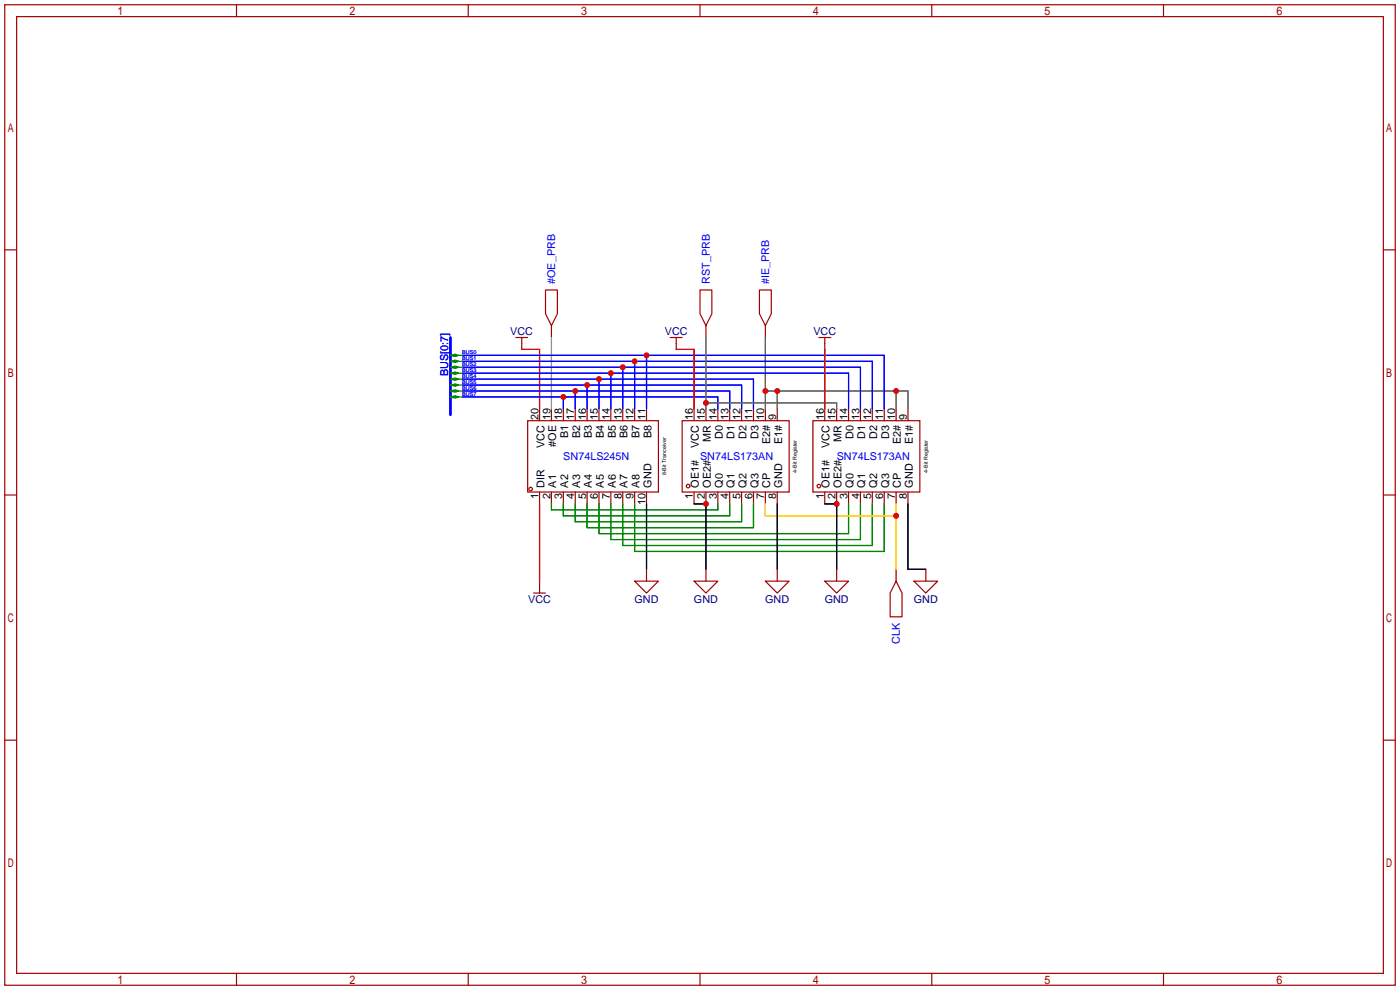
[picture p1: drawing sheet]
<svg xmlns="http://www.w3.org/2000/svg" width="299mm" height="212mm" viewBox="0 0 299 212" stroke-linecap="round" stroke-linejoin="round" font-family="sans-serif">
<g fill="none" stroke="#a10000" stroke-width=".25">
<path d="M1 1h297.2v209.6h-297.2zM3.6 3.6h292.1v204.4h-292.1zM50.5 1v2.6M100.1 1v2.6M149.6 1v2.6M199.1 1v2.6M248.7 1v2.6M1 53.4h2.6M295.7 53.4h2.5M110.2 72.1h2.6M111.5 72.1v2.6M116.6 62h2.5v5.1l-1.2 2.5-1.3-2.5z"/>
<path d="M117.9 69.6v2.5M143.3 72.1h2.5M144.5 72.1v2.6M149.6 62h2.5v5.1l-1.2 2.5-1.3-2.5zM150.9 69.6v2.5M162.3 62h2.5v5.1l-1.2 2.5-1.3-2.5zM163.6 69.6v2.5M175 72.1h2.5M176.3 72.1v2.6M112.8 89.9h27.9v15.3h-27.9zM115.3 87.4v2.5M117.9 87.4v2.5"/>
<path d="M120.4 87.4v2.5M122.9 87.4v2.5M125.5 87.4v2.5M128 87.4v2.5M130.6 87.4v2.5M133.1 87.4v2.5M135.6 87.4v2.5M138.2 87.4v2.5M145.8 89.9h22.9v15.3h-22.9zM148.3 87.4v2.5M150.9 87.4v2.5M153.4 87.4v2.5"/>
<path d="M156 87.4v2.5M158.5 87.4v2.5M161 87.4v2.5M163.6 87.4v2.5M166.1 87.4v2.5M173.7 89.9h22.9v15.3h-22.9zM176.3 87.4v2.5M178.8 87.4v2.5M181.4 87.4v2.5M183.9 87.4v2.5M186.4 87.4v2.5M189 87.4v2.5"/>
<path d="M191.5 87.4v2.5M194.1 87.4v2.5M1 105.8h2.6M115.3 105.2v2.5M117.9 105.2v2.5M120.4 105.2v2.5M122.9 105.2v2.5M125.5 105.2v2.5M128 105.2v2.5M130.6 105.2v2.5M133.1 105.2v2.5M135.6 105.2v2.5"/>
<path d="M138.2 105.2v2.5M148.3 105.2v2.5M150.9 105.2v2.5M153.4 105.2v2.5M156 105.2v2.5M158.5 105.2v2.5M161 105.2v2.5M163.6 105.2v2.5M166.1 105.2v2.5M176.3 105.2v2.5M178.8 105.2v2.5M181.4 105.2v2.5"/>
<path d="M183.9 105.2v2.5M186.4 105.2v2.5M189 105.2v2.5M191.5 105.2v2.5M194.1 105.2v2.5M295.7 105.8h2.5M114 126.7h2.6M115.3 124.2v2.5M135.6 124.2h5.1l-2.5 2.5zM138.2 121.7v2.5M148.3 124.2h5.1l-2.5 2.5zM150.9 121.7v2.5"/>
<path d="M163.6 124.2h5.1l-2.6 2.5zM166.1 121.7v2.5M176.3 124.2h5.1l-2.6 2.5zM178.8 121.7v2.5M191.5 124.2l1.3 2.5v5.1h-2.6v-5.1zM191.5 121.7v2.5M195.3 124.2h5.1l-2.5 2.5zM197.9 121.7v2.5M1 158.2h2.6M295.7 158.2h2.5M50.5 208v2.6M100.1 208v2.6"/>
<path d="M149.6 208v2.6M199.1 208v2.6M248.7 208v2.6"/>
<circle cx="113.4" cy="104.5" r=".38"/>
<circle cx="147.1" cy="103.9" r=".38"/>
<circle cx="175" cy="103.9" r=".38"/>
</g>
<path d="M150.9 72.1v15.3M163.6 72.1v15.3M150.9 86.1h27.9v1.3M163.6 83.6h30.5v3.8M166.1 83.6v3.8M191.5 83.6v3.8" fill="none" stroke="#666" stroke-width=".25"/>
<path d="M117.9 72.1v15.3" fill="none" stroke="#999" stroke-width=".25"/>
<path d="M111.5 74.7h3.8v12.7M144.5 74.7h3.8v12.7M176.3 74.7v12.7M115.3 107.7v16.5" fill="none" stroke="#f00" stroke-width=".25"/>
<g fill="none" stroke="#00f" stroke-width=".25">
<path d="M98.8 79.8h82.6v7.6M98.8 78.5h85.1v8.9M98.8 77.2h87.6v10.2M98.8 75.9h90.2v11.5M130.6 79.8v7.6M133.1 78.5v8.9M135.6 77.2v10.2M138.2 75.9v11.5M98.8 81h62.2v6.4M98.8 82.3h59.7v5.1M98.8 83.6h57.2v3.8M98.8 84.8h54.6v2.6"/>
<path d="M120.4 84.8v2.6M122.9 83.6v3.8M125.5 82.3v5.1M128 81v6.4"/>
</g>
<g fill="none" stroke="#008700" stroke-width=".25">
<path d="M98 75.9h.8M98 77.2h.8M98 78.5h.8M98 79.8h.8M98 81h.8M98 82.3h.8M98 83.6h.8M98 84.8h.8M117.9 107.7v1.3h35.5v-1.3M120.4 107.7v2.5h35.6v-2.5M122.9 107.7v3.8h35.6v-3.8M125.5 107.7v5.1h35.5v-5.1"/>
<path d="M128 107.7v6.3h53.4v-6.3M130.6 107.7v7.6h53.3v-7.6M133.1 107.7v8.9h53.3v-8.9M135.6 107.7v10.2h53.4v-10.2"/>
</g>
<path d="M163.6 107.7v2.5h27.9M191.5 107.7v14" fill="none" stroke="#fc0" stroke-width=".25"/>
<path d="M138.2 107.7v14M148.3 107.7h2.6v14M166.1 107.7v14M176.3 107.7h2.5v14M194.1 107.7v14h3.8" fill="none" stroke="#000" stroke-width=".25"/>
<path d="M96.3 72.1v16.5" fill="none" stroke="#00f" stroke-width=".51"/>
<g fill="#008700" stroke="#008700" stroke-width=".25">
<path d="M96.3 75.9l1-.2 .7 .2-.7 .3z"/>
<path d="M96.3 77.2l1-.2 .7 .2-.7 .3z"/>
<path d="M96.3 78.5l1-.3 .7 .3-.7 .2z"/>
<path d="M96.3 79.8l1-.3 .7 .3-.7 .2z"/>
<path d="M96.3 81l1-.2 .7 .2-.7 .3z"/>
<path d="M96.3 82.3l1-.3 .7 .3-.7 .2z"/>
<path d="M96.3 83.6l1-.3 .7 .3-.7 .2z"/>
<path d="M96.3 84.8l1-.2 .7 .2-.7 .3z"/>
</g>
<g fill="#c00">
<circle cx="166.1" cy="83.6" r=".63"/>
<circle cx="191.5" cy="83.6" r=".63"/>
<circle cx="163.6" cy="83.6" r=".63"/>
<circle cx="128" cy="81" r=".63"/>
<circle cx="125.5" cy="82.3" r=".63"/>
<circle cx="122.9" cy="83.6" r=".63"/>
<circle cx="120.4" cy="84.8" r=".63"/>
<circle cx="130.6" cy="79.8" r=".63"/>
<circle cx="133.1" cy="78.5" r=".63"/>
<circle cx="135.6" cy="77.2" r=".63"/>
<circle cx="138.2" cy="75.9" r=".63"/>
<circle cx="191.5" cy="110.2" r=".63"/>
<circle cx="150.9" cy="86.1" r=".63"/>
<circle cx="178.8" cy="107.7" r=".63"/>
<circle cx="150.9" cy="107.7" r=".63"/>
</g>
<g font-size="2.3" fill="#00f">
<text x="118.7" y="60.7" transform="rotate(-90 118.7 60.7)">#OE_PRB</text>
<text x="151.7" y="60.7" transform="rotate(-90 151.7 60.7)">RST_PRB</text>
<text x="164.4" y="60.7" transform="rotate(-90 164.4 60.7)">#IE_PRB</text>
<text x="95.8" y="80.4" transform="rotate(-90 95.8 80.4)">BUS[0:7]</text>
<text x="120.4" y="98.3">SN74LS245N</text>
<text x="149.6" y="98.3">SN74LS173AN</text>
<text x="178.8" y="98.3">SN74LS173AN</text>
<text x="192.3" y="137.6" transform="rotate(-90 192.3 137.6)">CLK</text>
</g>
<g font-size="2.3" fill="#000080">
<text x="109.1" y="71.7">VCC</text>
<text x="142.1" y="71.7">VCC</text>
<text x="173.8" y="71.7">VCC</text>
<text x="112.9" y="128.8">VCC</text>
<text x="135.6" y="128.8">GND</text>
<text x="148.3" y="128.8">GND</text>
<text x="163.6" y="128.8">GND</text>
<text x="176.3" y="128.8">GND</text>
<text x="195.3" y="128.8">GND</text>
</g>
<g font-size="2.3">
<text x="115.1" y="89.8" transform="rotate(-90 115.1 89.8)">20</text>
<text x="117.6" y="89.8" transform="rotate(-90 117.6 89.8)">19</text>
<text x="120.2" y="89.8" transform="rotate(-90 120.2 89.8)">18</text>
<text x="122.7" y="89.8" transform="rotate(-90 122.7 89.8)">17</text>
<text x="125.2" y="89.8" transform="rotate(-90 125.2 89.8)">16</text>
<text x="127.8" y="89.8" transform="rotate(-90 127.8 89.8)">15</text>
<text x="130.3" y="89.8" transform="rotate(-90 130.3 89.8)">14</text>
<text x="132.9" y="89.8" transform="rotate(-90 132.9 89.8)">13</text>
<text x="135.4" y="89.8" transform="rotate(-90 135.4 89.8)">12</text>
<text x="137.9" y="89.8" transform="rotate(-90 137.9 89.8)">11</text>
<text x="148.1" y="89.8" transform="rotate(-90 148.1 89.8)">16</text>
<text x="150.6" y="89.8" transform="rotate(-90 150.6 89.8)">15</text>
<text x="153.2" y="89.8" transform="rotate(-90 153.2 89.8)">14</text>
<text x="155.7" y="89.8" transform="rotate(-90 155.7 89.8)">13</text>
<text x="158.3" y="89.8" transform="rotate(-90 158.3 89.8)">12</text>
<text x="160.8" y="89.8" transform="rotate(-90 160.8 89.8)">11</text>
<text x="163.3" y="89.8" transform="rotate(-90 163.3 89.8)">10</text>
<text x="165.9" y="89.8" transform="rotate(-90 165.9 89.8)">9</text>
<text x="176" y="89.8" transform="rotate(-90 176 89.8)">16</text>
<text x="178.6" y="89.8" transform="rotate(-90 178.6 89.8)">15</text>
<text x="181.1" y="89.8" transform="rotate(-90 181.1 89.8)">14</text>
<text x="183.7" y="89.8" transform="rotate(-90 183.7 89.8)">13</text>
<text x="186.2" y="89.8" transform="rotate(-90 186.2 89.8)">12</text>
<text x="188.7" y="89.8" transform="rotate(-90 188.7 89.8)">11</text>
<text x="191.3" y="89.8" transform="rotate(-90 191.3 89.8)">10</text>
<text x="193.8" y="89.8" transform="rotate(-90 193.8 89.8)">9</text>
<text x="116.4" y="95.7" transform="rotate(-90 116.4 95.7)">VCC</text>
<text x="118.9" y="95.5" transform="rotate(-90 118.9 95.5)">#OE</text>
<text x="121.4" y="93.7" transform="rotate(-90 121.4 93.7)">B1</text>
<text x="124" y="93.7" transform="rotate(-90 124 93.7)">B2</text>
<text x="126.5" y="93.7" transform="rotate(-90 126.5 93.7)">B3</text>
<text x="129.1" y="93.7" transform="rotate(-90 129.1 93.7)">B4</text>
<text x="131.6" y="93.7" transform="rotate(-90 131.6 93.7)">B5</text>
<text x="134.1" y="93.7" transform="rotate(-90 134.1 93.7)">B6</text>
<text x="136.7" y="93.7" transform="rotate(-90 136.7 93.7)">B7</text>
<text x="139.2" y="93.7" transform="rotate(-90 139.2 93.7)">B8</text>
<text x="149.4" y="95.7" transform="rotate(-90 149.4 95.7)">VCC</text>
<text x="151.9" y="94.4" transform="rotate(-90 151.9 94.4)">MR</text>
<text x="154.5" y="93.8" transform="rotate(-90 154.5 93.8)">D0</text>
<text x="157" y="93.8" transform="rotate(-90 157 93.8)">D1</text>
<text x="159.5" y="93.8" transform="rotate(-90 159.5 93.8)">D2</text>
<text x="162.1" y="93.8" transform="rotate(-90 162.1 93.8)">D3</text>
<text x="164.6" y="95" transform="rotate(-90 164.6 95)">E2#</text>
<text x="167.2" y="95" transform="rotate(-90 167.2 95)">E1#</text>
<text x="177.3" y="95.7" transform="rotate(-90 177.3 95.7)">VCC</text>
<text x="179.9" y="94.4" transform="rotate(-90 179.9 94.4)">MR</text>
<text x="182.4" y="93.8" transform="rotate(-90 182.4 93.8)">D0</text>
<text x="184.9" y="93.8" transform="rotate(-90 184.9 93.8)">D1</text>
<text x="187.5" y="93.8" transform="rotate(-90 187.5 93.8)">D2</text>
<text x="190" y="93.8" transform="rotate(-90 190 93.8)">D3</text>
<text x="192.6" y="95" transform="rotate(-90 192.6 95)">E2#</text>
<text x="195.1" y="95" transform="rotate(-90 195.1 95)">E1#</text>
<text x="115.1" y="106.6" transform="rotate(-90 115.1 106.6)">1</text>
<text x="116.4" y="104.2" transform="rotate(-90 116.4 104.2)">DIR</text>
<text x="117.6" y="106.6" transform="rotate(-90 117.6 106.6)">2</text>
<text x="118.9" y="104.2" transform="rotate(-90 118.9 104.2)">A1</text>
<text x="120.2" y="106.6" transform="rotate(-90 120.2 106.6)">3</text>
<text x="121.4" y="104.2" transform="rotate(-90 121.4 104.2)">A2</text>
<text x="122.7" y="106.6" transform="rotate(-90 122.7 106.6)">4</text>
<text x="124" y="104.2" transform="rotate(-90 124 104.2)">A3</text>
<text x="125.2" y="106.6" transform="rotate(-90 125.2 106.6)">5</text>
<text x="126.5" y="104.2" transform="rotate(-90 126.5 104.2)">A4</text>
<text x="127.8" y="106.6" transform="rotate(-90 127.8 106.6)">6</text>
<text x="129.1" y="104.2" transform="rotate(-90 129.1 104.2)">A5</text>
<text x="130.3" y="106.6" transform="rotate(-90 130.3 106.6)">7</text>
<text x="131.6" y="104.2" transform="rotate(-90 131.6 104.2)">A6</text>
<text x="132.9" y="106.6" transform="rotate(-90 132.9 106.6)">8</text>
<text x="134.1" y="104.2" transform="rotate(-90 134.1 104.2)">A7</text>
<text x="135.4" y="106.6" transform="rotate(-90 135.4 106.6)">9</text>
<text x="136.7" y="104.2" transform="rotate(-90 136.7 104.2)">A8</text>
<text x="137.9" y="107.9" transform="rotate(-90 137.9 107.9)">10</text>
<text x="139.2" y="104.2" transform="rotate(-90 139.2 104.2)">GND</text>
<text x="148.1" y="106.6" transform="rotate(-90 148.1 106.6)">1</text>
<text x="149.4" y="104.2" transform="rotate(-90 149.4 104.2)">OE1#</text>
<text x="150.6" y="106.6" transform="rotate(-90 150.6 106.6)">2</text>
<text x="151.9" y="104.2" transform="rotate(-90 151.9 104.2)">OE2#</text>
<text x="153.2" y="106.6" transform="rotate(-90 153.2 106.6)">3</text>
<text x="154.5" y="104.2" transform="rotate(-90 154.5 104.2)">Q0</text>
<text x="155.7" y="106.6" transform="rotate(-90 155.7 106.6)">4</text>
<text x="157" y="104.2" transform="rotate(-90 157 104.2)">Q1</text>
<text x="158.3" y="106.6" transform="rotate(-90 158.3 106.6)">5</text>
<text x="159.5" y="104.2" transform="rotate(-90 159.5 104.2)">Q2</text>
<text x="160.8" y="106.6" transform="rotate(-90 160.8 106.6)">6</text>
<text x="162.1" y="104.2" transform="rotate(-90 162.1 104.2)">Q3</text>
<text x="163.3" y="106.6" transform="rotate(-90 163.3 106.6)">7</text>
<text x="164.6" y="104.2" transform="rotate(-90 164.6 104.2)">CP</text>
<text x="165.9" y="106.6" transform="rotate(-90 165.9 106.6)">8</text>
<text x="167.2" y="104.2" transform="rotate(-90 167.2 104.2)">GND</text>
<text x="176" y="106.6" transform="rotate(-90 176 106.6)">1</text>
<text x="177.3" y="104.2" transform="rotate(-90 177.3 104.2)">OE1#</text>
<text x="178.6" y="106.6" transform="rotate(-90 178.6 106.6)">2</text>
<text x="179.9" y="104.2" transform="rotate(-90 179.9 104.2)">OE2#</text>
<text x="181.1" y="106.6" transform="rotate(-90 181.1 106.6)">3</text>
<text x="182.4" y="104.2" transform="rotate(-90 182.4 104.2)">Q0</text>
<text x="183.7" y="106.6" transform="rotate(-90 183.7 106.6)">4</text>
<text x="184.9" y="104.2" transform="rotate(-90 184.9 104.2)">Q1</text>
<text x="186.2" y="106.6" transform="rotate(-90 186.2 106.6)">5</text>
<text x="187.5" y="104.2" transform="rotate(-90 187.5 104.2)">Q2</text>
<text x="188.7" y="106.6" transform="rotate(-90 188.7 106.6)">6</text>
<text x="190" y="104.2" transform="rotate(-90 190 104.2)">Q3</text>
<text x="191.3" y="106.6" transform="rotate(-90 191.3 106.6)">7</text>
<text x="192.6" y="104.2" transform="rotate(-90 192.6 104.2)">CP</text>
<text x="193.8" y="106.6" transform="rotate(-90 193.8 106.6)">8</text>
<text x="195.1" y="104.2" transform="rotate(-90 195.1 104.2)">GND</text>
</g>
<g font-size="1.2" fill="#00f">
<text x="98.8" y="77">BUS1</text>
<text x="98.8" y="75.7">BUS0</text>
<text x="98.8" y="80.8">BUS4</text>
<text x="98.8" y="82.1">BUS5</text>
<text x="98.8" y="83.3">BUS6</text>
<text x="98.8" y="79.5">BUS3</text>
<text x="98.8" y="78.3">BUS2</text>
<text x="98.8" y="84.6">BUS7</text>
</g>
<g font-size="1.2">
<text x="142.4" y="101.6" transform="rotate(-90 142.4 101.6)">8-Bit Tranceiver</text>
<text x="170.3" y="101" transform="rotate(-90 170.3 101)">4-Bit Register</text>
<text x="198.3" y="101" transform="rotate(-90 198.3 101)">4-Bit Register</text>
</g>
</svg>
